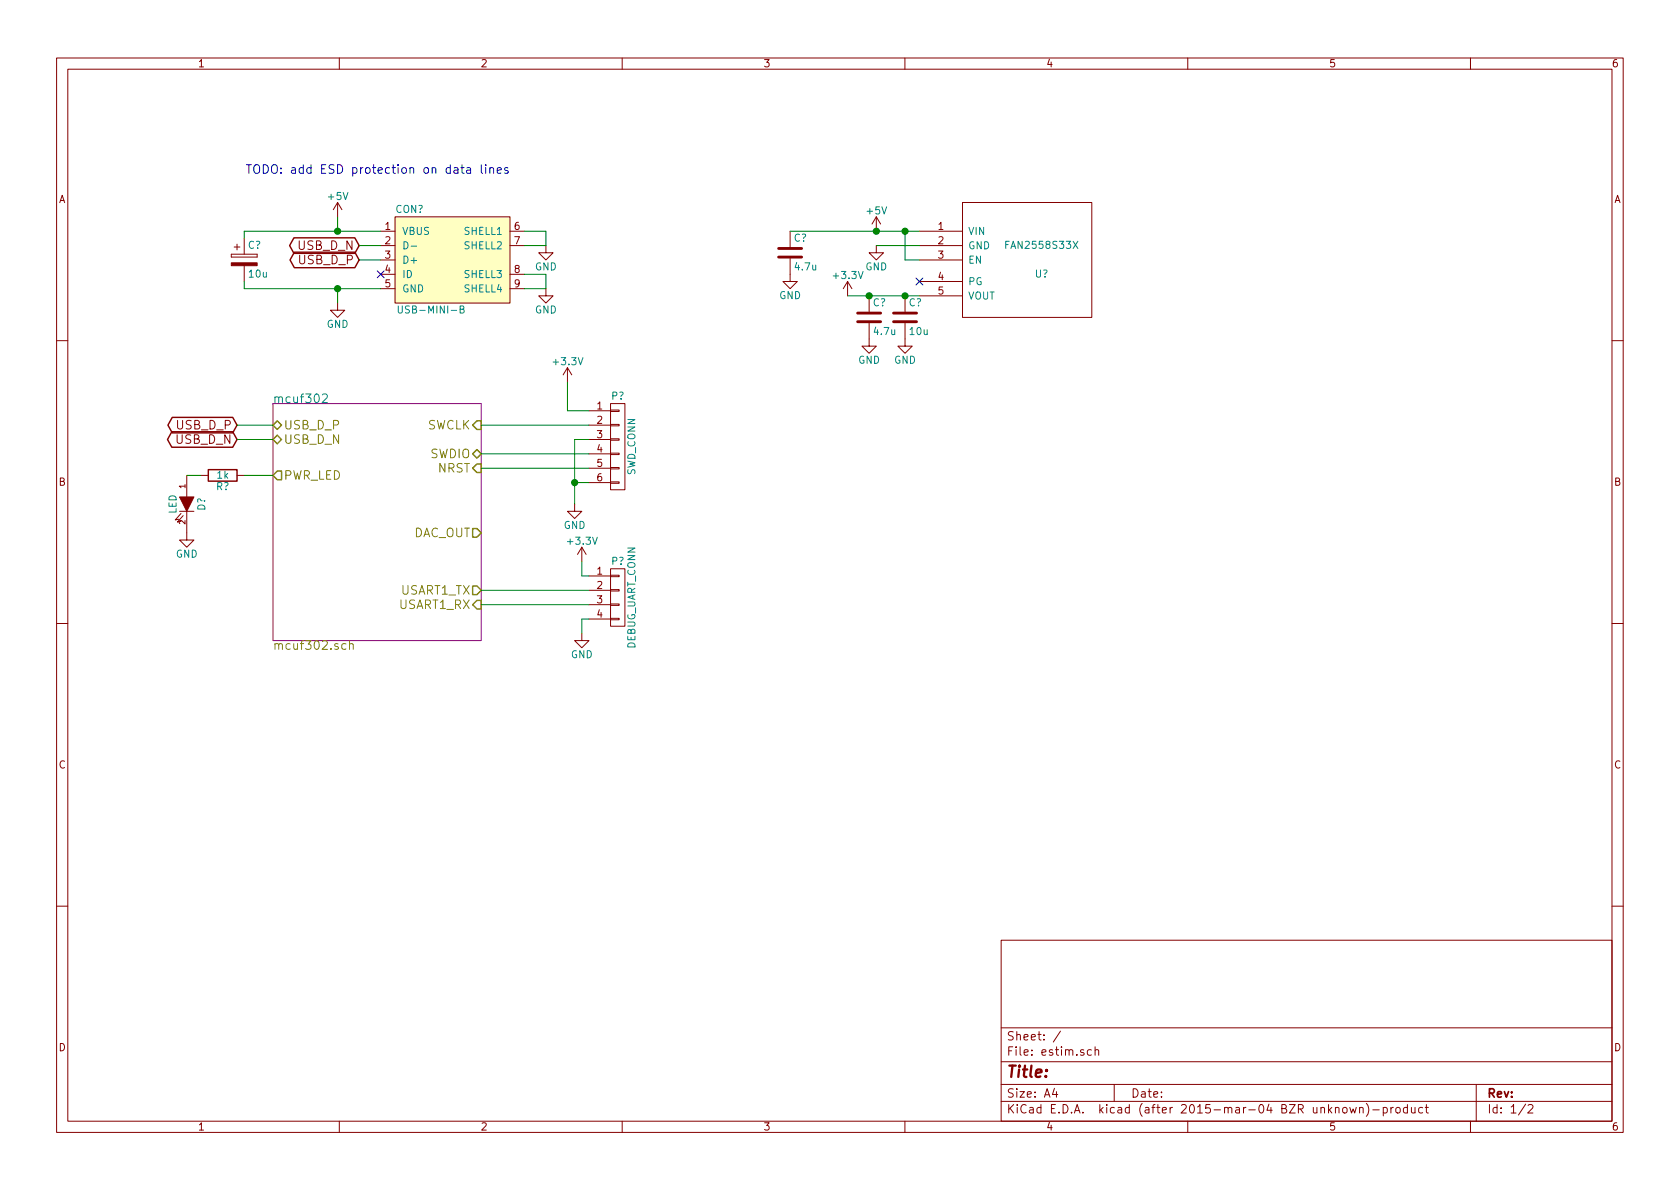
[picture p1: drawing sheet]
<svg xmlns="http://www.w3.org/2000/svg" width="297mm" height="210mm" viewBox="0 0 297 210" stroke-linecap="round" stroke-linejoin="round" font-family="sans-serif">
<g fill="none" stroke="#840000" stroke-width=".18">
<path d="M10 10.3h277v189.9h-277zM12 12.2h273v186.1h-273zM60 10.3v1.9M110 10.3v1.9M160 10.3v1.9M210 10.3v1.9M260 10.3v1.9M59.7 35.8l-.8 1.3M59.7 35.8v2.5M59.7 35.8l.8 1.3M69.8 38.3h20.4v15.3h-20.4zM154.9 38.3l-.7 1.3"/>
<path d="M154.9 38.3v2.6M154.9 38.3l.8 1.3M170.2 35.8h22.8v20.3h-22.8zM40.9 45v.5zM40.9 45.5h4.6zM40.9 45h4.6zM41.4 43.7h1zM41.9 43.2v1zM43.2 42.2v2.8M43.2 47v2.8M45.5 45v.5zM59.7 53.6v1.3h1.3l-1.3 1.2-1.3-1.2h1.3"/>
<path d="M67.3 40.9h2.5M67.3 43.4h2.5M67.3 46h2.5M67.3 48.5h2.5M67.3 51h2.5M90.2 40.9h2.5M90.2 43.4h2.5M90.2 48.5h2.5M90.2 51h2.5M96.5 43.4v1.3h1.3l-1.3 1.3-1.3-1.3h1.3M96.5 51v1.3h1.3l-1.3 1.3-1.3-1.3h1.3M139.7 45.7v4.1h1.3l-1.3 1.2-1.3-1.2h1.3"/>
<path d="M139.7 40.9v2.8M149.9 49.8l-.8 1.2M149.9 49.8v2.5M149.9 49.8l.7 1.2M153.7 57.1v4.1h1.2l-1.2 1.3-1.3-1.3h1.3M153.7 52.3v2.8M154.9 43.4v1.3h1.3l-1.3 1.3-1.2-1.3h1.2M160 57.1v4.1h1.3l-1.3 1.3-1.3-1.3h1.3M160 52.3v2.8M162.6 40.9h7.6M162.6 43.4h7.6M162.6 46h7.6"/>
<path d="M162.6 49.8h7.6M162.6 52.3h7.6M10 60.2h2M100.3 65l-.7 1.3M100.3 65v2.6M100.3 65l.8 1.3M104.1 72.6h3.8M104.1 75.2h3.8M104.1 77.7h3.8M107.9 77.6h1.6v.2h-1.6zM107.9 75.1h1.6v.2h-1.6zM107.9 72.5h1.6v.3h-1.6z"/>
<path d="M107.9 71.4h2.6v15.2h-2.6zM285 60.2h2M31.7 90.4h2.6M32 90.8l-1 1.1 .6-.1M32.4 91.2l-1 1.1 .6-.1M33 90.4v5.1h1.3l-1.3 1.3-1.3-1.3h1.3M33 84.1v3.8M35.6 84.1h1.2M41.9 84.1h1.3M101.6 89.1v1.3h1.3l-1.3 1.3-1.3-1.3h1.3M102.9 96.8l-.8 1.2M102.9 96.8v2.5"/>
<path d="M102.9 96.8l.7 1.2M104.1 80.3h3.8M104.1 82.8h3.8M104.1 85.3h3.8M107.9 85.2h1.6v.3h-1.6zM107.9 82.7h1.6v.2h-1.6zM107.9 80.1h1.6v.3h-1.6zM10 110.3h2M102.9 112v1.3h1.2l-1.2 1.2-1.3-1.2h1.3M104.1 101.8h3.8M104.1 104.4h3.8M104.1 106.9h3.8"/>
<path d="M104.1 109.5h3.8M107.9 109.3h1.6v.3h-1.6zM107.9 106.8h1.6v.3h-1.6zM107.9 104.3h1.6v.2h-1.6zM107.9 101.7h1.6v.3h-1.6zM107.9 100.6h2.6v10.1h-2.6zM285 110.3h2M10 160.2h2M177 166.3h108v32h-108zM285 160.2h2M60 198.3v1.9M110 198.3v1.9"/>
<path d="M160 198.3v1.9M177 194.8h108M177 191.8h108M177 187.8h108M177 181.8h108M186.4 192.5l-.3 1h.9M186.8 193v1M187.5 182.3l-1.3 2M193 185.7l-.5-.1-.2 .3v.6l.2 .1 .5-.1M193.6 185.7l.2-.1 .4 .1 .1 .9M193.6 185.1v1.5M197 191.8v3"/>
<path d="M210 198.3v1.9M237.5 196l.2-.2 .4 .2 .1 .5-.2 .2-.3 .1-.2-.1zM238.7 195.8l.3 1 .2-.7 .3 .7 .3-1M240.4 196l.2-.2 .4 .1v.9M240.4 195.8v1M241.6 195.1a1.71 1.71 0 0 1 0 2.3M242.7 196.3h1.2M244.6 195.9l.4-.1 .3 .3-.1 .6h-.6M244.6 195.8v1.5M245.9 195.8v1M246.4 195.8l-.5 .3M246.9 196l.2-.2 .4 .2 .1 .5-.2 .2-.3 .1-.2-.1z"/>
<path d="M248.8 195.9l-.4-.1-.3 .3 .1 .6 .2 .1 .4-.1M248.8 195.3v1.5M249.6 195.8v.9l.4 .1 .2-.1M250.2 195.8v1M251.5 195.9l-.4-.1-.3 .3 .1 .6 .2 .1 .4-.1M252 195.8h.6M252.2 195.3v1.3l.4 .2M260 198.3v1.9M261 191.8v6.5M269.7 195.2l-1.2 2M270.2 195.5l.2-.2h.4l.2 .5-.9 1h.9"/>
</g>
<path d="M69.8 38.3h20.4v15.3h-20.4z" fill="#ffffc2" stroke="#ffffc2" stroke-width=".25"/>
<path d="M70.4 54.1v1l.2 .3h.3l.2-.3v-1M71.4 42.7a.64 .64 0 0 1 .7 .7 .64 .64 0 0 1-.7 .6zM72.7 43.5h1M81.4 54.7l.6-.1v-.4l-.6-.1v1.3h.4l.2-.2 .1-.3-.3-.2M57 69.8l.2-.1h.4l.2 .1 .1 .3-.1 .2-.9 .9h1" fill="none" stroke="#008484" stroke-width=".18"/>
<path d="M66.7 47.9l1.2 1.2M67.9 47.9l-1.2 1.2M162 49.2l1.2 1.2M163.2 49.2l-1.2 1.2" fill="none" stroke="#000084" stroke-width=".18"/>
<path d="M52 42.1h10.7l.8 1.3-.8 1.4h-10.7l-.8-1.4zM52 44.6h10.7l.8 1.4-.8 1.3h-10.7l-.7-1.3zM30.4 76.3h10.7l.8 1.4-.8 1.4h-10.7l-.8-1.4zM30.5 73.8h10.6l.8 1.4-.8 1.3h-10.6l-.8-1.3zM36.8 83.1h5.1v2h-5.1z" fill="none" stroke="#840000" stroke-width=".25"/>
<g fill="#840000" stroke="#840000" stroke-width=".18">
<path d="M40.9 46.5h4.6v.5h-4.6z"/>
<path d="M31.7 87.9h2.6l-1.3 2.5z"/>
</g>
<g fill="none" stroke="#008400" stroke-width=".18">
<path d="M59.7 38.3v2.6M43.2 49.8v1.2h24.1M59.7 51v2.6M63.5 43.4h3.8M63.5 46h3.8M67.3 40.9h-24.1v1.3M92.7 48.5h3.8v2.5h-3.8M92.7 40.9h3.8v2.5h-3.8M139.7 40.9h22.9M149.9 52.3h12.7M154.9 43.4h7.7M160 40.9v5.1h2.6"/>
<path d="M41.9 75.2h6.4M41.9 77.7h6.4M85.1 75.2h19M100.3 67.6v5h3.8M104.1 77.7h-2.5v11.4M33 84.1h2.6M43.2 84.1h5.1M85.1 82.8h19M85.1 80.3h19M101.6 85.3h2.5M102.9 99.3v2.5h1.2M85.1 104.4h19"/>
<path d="M85.1 106.9h19M104.1 109.5h-1.2v2.5"/>
</g>
<g fill="#008400" stroke="#008400" stroke-width=".25">
<circle cx="59.7" cy="51" r=".51"/>
<circle cx="59.7" cy="40.9" r=".51"/>
<circle cx="101.6" cy="85.3" r=".51"/>
<circle cx="154.9" cy="40.9" r=".51"/>
<circle cx="160" cy="40.9" r=".51"/>
<circle cx="153.7" cy="52.3" r=".51"/>
<circle cx="160" cy="52.3" r=".51"/>
</g>
<path d="M48.3 71.4h36.8v41.9h-36.8z" fill="none" stroke="#840084" stroke-width=".18"/>
<path d="M61.2 113.9a.48 .48 0 0 0-.7 .1v.7a.48 .48 0 0 0 .7 .1M61.8 114l.1-.1a.36 .36 0 0 1 .6 .1v.8M61.8 113.3v1.5" fill="none" stroke="#848400" stroke-width=".18"/>
<path d="M48.3 77.7l.7-.7 .8 .7-.8 .8zM49 74.4l.8 .8-.8 .7-.7-.7zM84.3 74.4h.8v1.5h-.8l-.7-.7zM49 83.3h.8v1.5h-.8l-.7-.7zM83.6 93.5h.7l.8 .7-.8 .8h-.7zM83.6 80.3l.7-.8 .8 .8-.8 .7zM84.3 82h.8v1.6h-.8l-.7-.8zM83.6 103.6h.7l.8 .8-.8 .8h-.7zM84.3 106.2h.8v1.5h-.8l-.7-.8z" fill="none" stroke="#848400" stroke-width=".25"/>
<path d="M137.7 45.5h4M137.7 43.9h4M151.6 56.9h4.1M151.6 55.4h4.1M158 56.9h4.1M158 55.4h4.1" fill="none" stroke="#840000" stroke-width=".51"/>
<path d="M43.6 29.1h.8M44 29.1v1.6M45 29.4a.5 .5 0 0 1 .5-.3 .5 .5 0 0 1 .4 .5l-.1 .8a.53 .53 0 0 1-.5 .2 .53 .53 0 0 1-.4-.5zM46.6 29.1a.77 .77 0 0 1 .9 .8 .77 .77 0 0 1-.9 .8zM48.1 29.4a.5 .5 0 0 1 .6-.3 .5 .5 0 0 1 .3 .5v.8a.53 .53 0 0 1-.6 .2 .53 .53 0 0 1-.4-.5zM87.9 30.1l.7-.1v-.3l-.5-.1-.2 .3 .1 .7h.6M89.8 29.7l-.4-.1-.2 .3 .1 .2 .5 .1v.4h-.6" fill="none" stroke="#0000c2" stroke-width=".18"/>
<text font-size="2.8" fill="#840000" x="178" y="190.5">Title:</text>
<text font-size="2.1" fill="#0000c2" x="49.5" y="30.7">TODO: add ESD protection on data lines</text>
<g font-size="2.1" fill="#840000">
<text x="52.7" y="44.2">USB_D_N</text>
<text x="52.8" y="46.7">USB_D_P</text>
<text x="31.2" y="75.9">USB_D_P</text>
<text x="31.1" y="78.5">USB_D_N</text>
<text x="178" y="184">Sheet: /</text>
<text x="178" y="186.7">File: estim.sch</text>
<text x="178" y="196.9">KiCad E.D.A. kicad (after 2015-mar-04 BZR unknown)-product</text>
<text x="178" y="194.1">Size: A4</text>
<text x="200" y="194.1">Date:</text>
<text x="263" y="194.1">Rev:</text>
<text x="263" y="196.9">Id: 1/2</text>
</g>
<text font-size="2.1" fill="#008484" x="48.3" y="71.3">mcuf302</text>
<g font-size="2.1" fill="#848400">
<text x="50.2" y="75.9">USB_D_P</text>
<text x="75.4" y="75.9">SWCLK</text>
<text x="50.2" y="78.5">USB_D_N</text>
<text x="76" y="81">SWDIO</text>
<text x="77.4" y="83.6">NRST</text>
<text x="50.2" y="84.8">PWR_LED</text>
<text x="72.9" y="95">DAC_OUT</text>
<text x="70.5" y="107.7">USART1_RX</text>
<text x="70.8" y="105.2">USART1_TX</text>
<text x="48.3" y="114.9">mcuf302.sch</text>
</g>
<g font-size="1.8" fill="#840000">
<text x="35" y="11.9">1</text>
<text x="85" y="11.9">2</text>
<text x="135" y="11.9">3</text>
<text x="185" y="11.9">4</text>
<text x="235" y="11.9">5</text>
<text x="285" y="11.9">6</text>
<text x="10.4" y="35.9">A</text>
<text x="285.4" y="35.9">A</text>
<text x="68.1" y="40.6">1</text>
<text x="91" y="40.6">6</text>
<text x="165.9" y="40.6">1</text>
<text x="68.1" y="43.2">2</text>
<text x="68.1" y="45.7">3</text>
<text x="91" y="43.2">7</text>
<text x="165.9" y="43.2">2</text>
<text x="165.9" y="45.7">3</text>
<text x="68.1" y="48.3">4</text>
<text x="68.1" y="50.8">5</text>
<text x="91" y="48.3">8</text>
<text x="91" y="50.8">9</text>
<text x="165.9" y="49.5">4</text>
<text x="165.9" y="52.1">5</text>
<text x="105.6" y="72.4">1</text>
<text x="105.6" y="74.9">2</text>
<text x="105.6" y="77.5">3</text>
<text x="105.6" y="80">4</text>
<text x="105.6" y="82.5">5</text>
<text x="10.4" y="85.9">B</text>
<text x="105.6" y="85.1">6</text>
<text x="285.4" y="85.9">B</text>
<text x="105.6" y="101.6">1</text>
<text x="105.6" y="104.1">2</text>
<text x="105.6" y="106.7">3</text>
<text x="105.6" y="109.2">4</text>
<text x="10.4" y="135.9">C</text>
<text x="285.4" y="135.9">C</text>
<text x="10.4" y="185.9">D</text>
<text x="285.4" y="185.9">D</text>
<text x="35" y="199.9">1</text>
<text x="85" y="199.9">2</text>
<text x="135" y="199.9">3</text>
<text x="185" y="199.9">4</text>
<text x="235" y="199.9">5</text>
<text x="285" y="199.9">6</text>
</g>
<g font-size="1.8" fill="#008484">
<text x="58.1" y="35.4">+5V</text>
<text x="69.9" y="37.6">CON?</text>
<text x="71.1" y="41.5">VBUS</text>
<text x="82.1" y="41.5">SHELL1</text>
<text x="153.3" y="37.9">+5V</text>
<text x="171.2" y="41.5">VIN</text>
<text x="43.8" y="44">C?</text>
<text x="71.1" y="46.6">D+</text>
<text x="82.1" y="44.1">SHELL2</text>
<text x="94.6" y="47.8">GND</text>
<text x="140.3" y="42.7">C?</text>
<text x="140.7" y="47.8">4.7u</text>
<text x="153" y="47.8">GND</text>
<text x="171.2" y="44.1">GND</text>
<text x="171.2" y="46.6">EN</text>
<text x="178.2" y="44">FAN2558S33X</text>
<text x="44.1" y="49.1">10u</text>
<text x="71.1" y="49.1">ID</text>
<text x="71.1" y="51.7">GND</text>
<text x="82.1" y="49.1">SHELL3</text>
<text x="82.1" y="51.7">SHELL4</text>
<text x="137.7" y="52.9">GND</text>
<text x="147.5" y="49.3">+3.3V</text>
<text x="171.2" y="50.4">PG</text>
<text x="171.2" y="53">VOUT</text>
<text x="183" y="49.1">U?</text>
<text x="57.7" y="58">GND</text>
<text x="71.2" y="55.4">USB-MINI-B</text>
<text x="94.6" y="55.4">GND</text>
<text x="154.3" y="54.1">C?</text>
<text x="154.6" y="59.2">4.7u</text>
<text x="160.7" y="54.1">C?</text>
<text x="160.9" y="59.2">10u</text>
<text x="98" y="64.6">+3.3V</text>
<text x="151.7" y="64.3">GND</text>
<text x="158.1" y="64.3">GND</text>
<text x="108.1" y="70.7">P?</text>
<text x="38.2" y="86.7">R?</text>
<text x="38.4" y="84.6">1k</text>
<text x="112.3" y="84.1" transform="rotate(-90 112.3 84.1)">SWD_CONN</text>
<text x="31.2" y="90.9" transform="rotate(-90 31.2 90.9)">LED</text>
<text x="36.3" y="90.3" transform="rotate(-90 36.3 90.3)">D?</text>
<text x="99.6" y="93.5">GND</text>
<text x="31.1" y="98.6">GND</text>
<text x="100.5" y="96.3">+3.3V</text>
<text x="108.1" y="99.9">P?</text>
<text x="100.9" y="116.4">GND</text>
<text x="112.3" y="114.9" transform="rotate(-90 112.3 114.9)">DEBUG_UART_CONN</text>
</g>
<g font-size="1.4" fill="#840000">
<text x="32.8" y="86.4" transform="rotate(-90 32.8 86.4)">1</text>
<text x="32.8" y="92.7" transform="rotate(-90 32.8 92.7)">2</text>
</g>
</svg>
